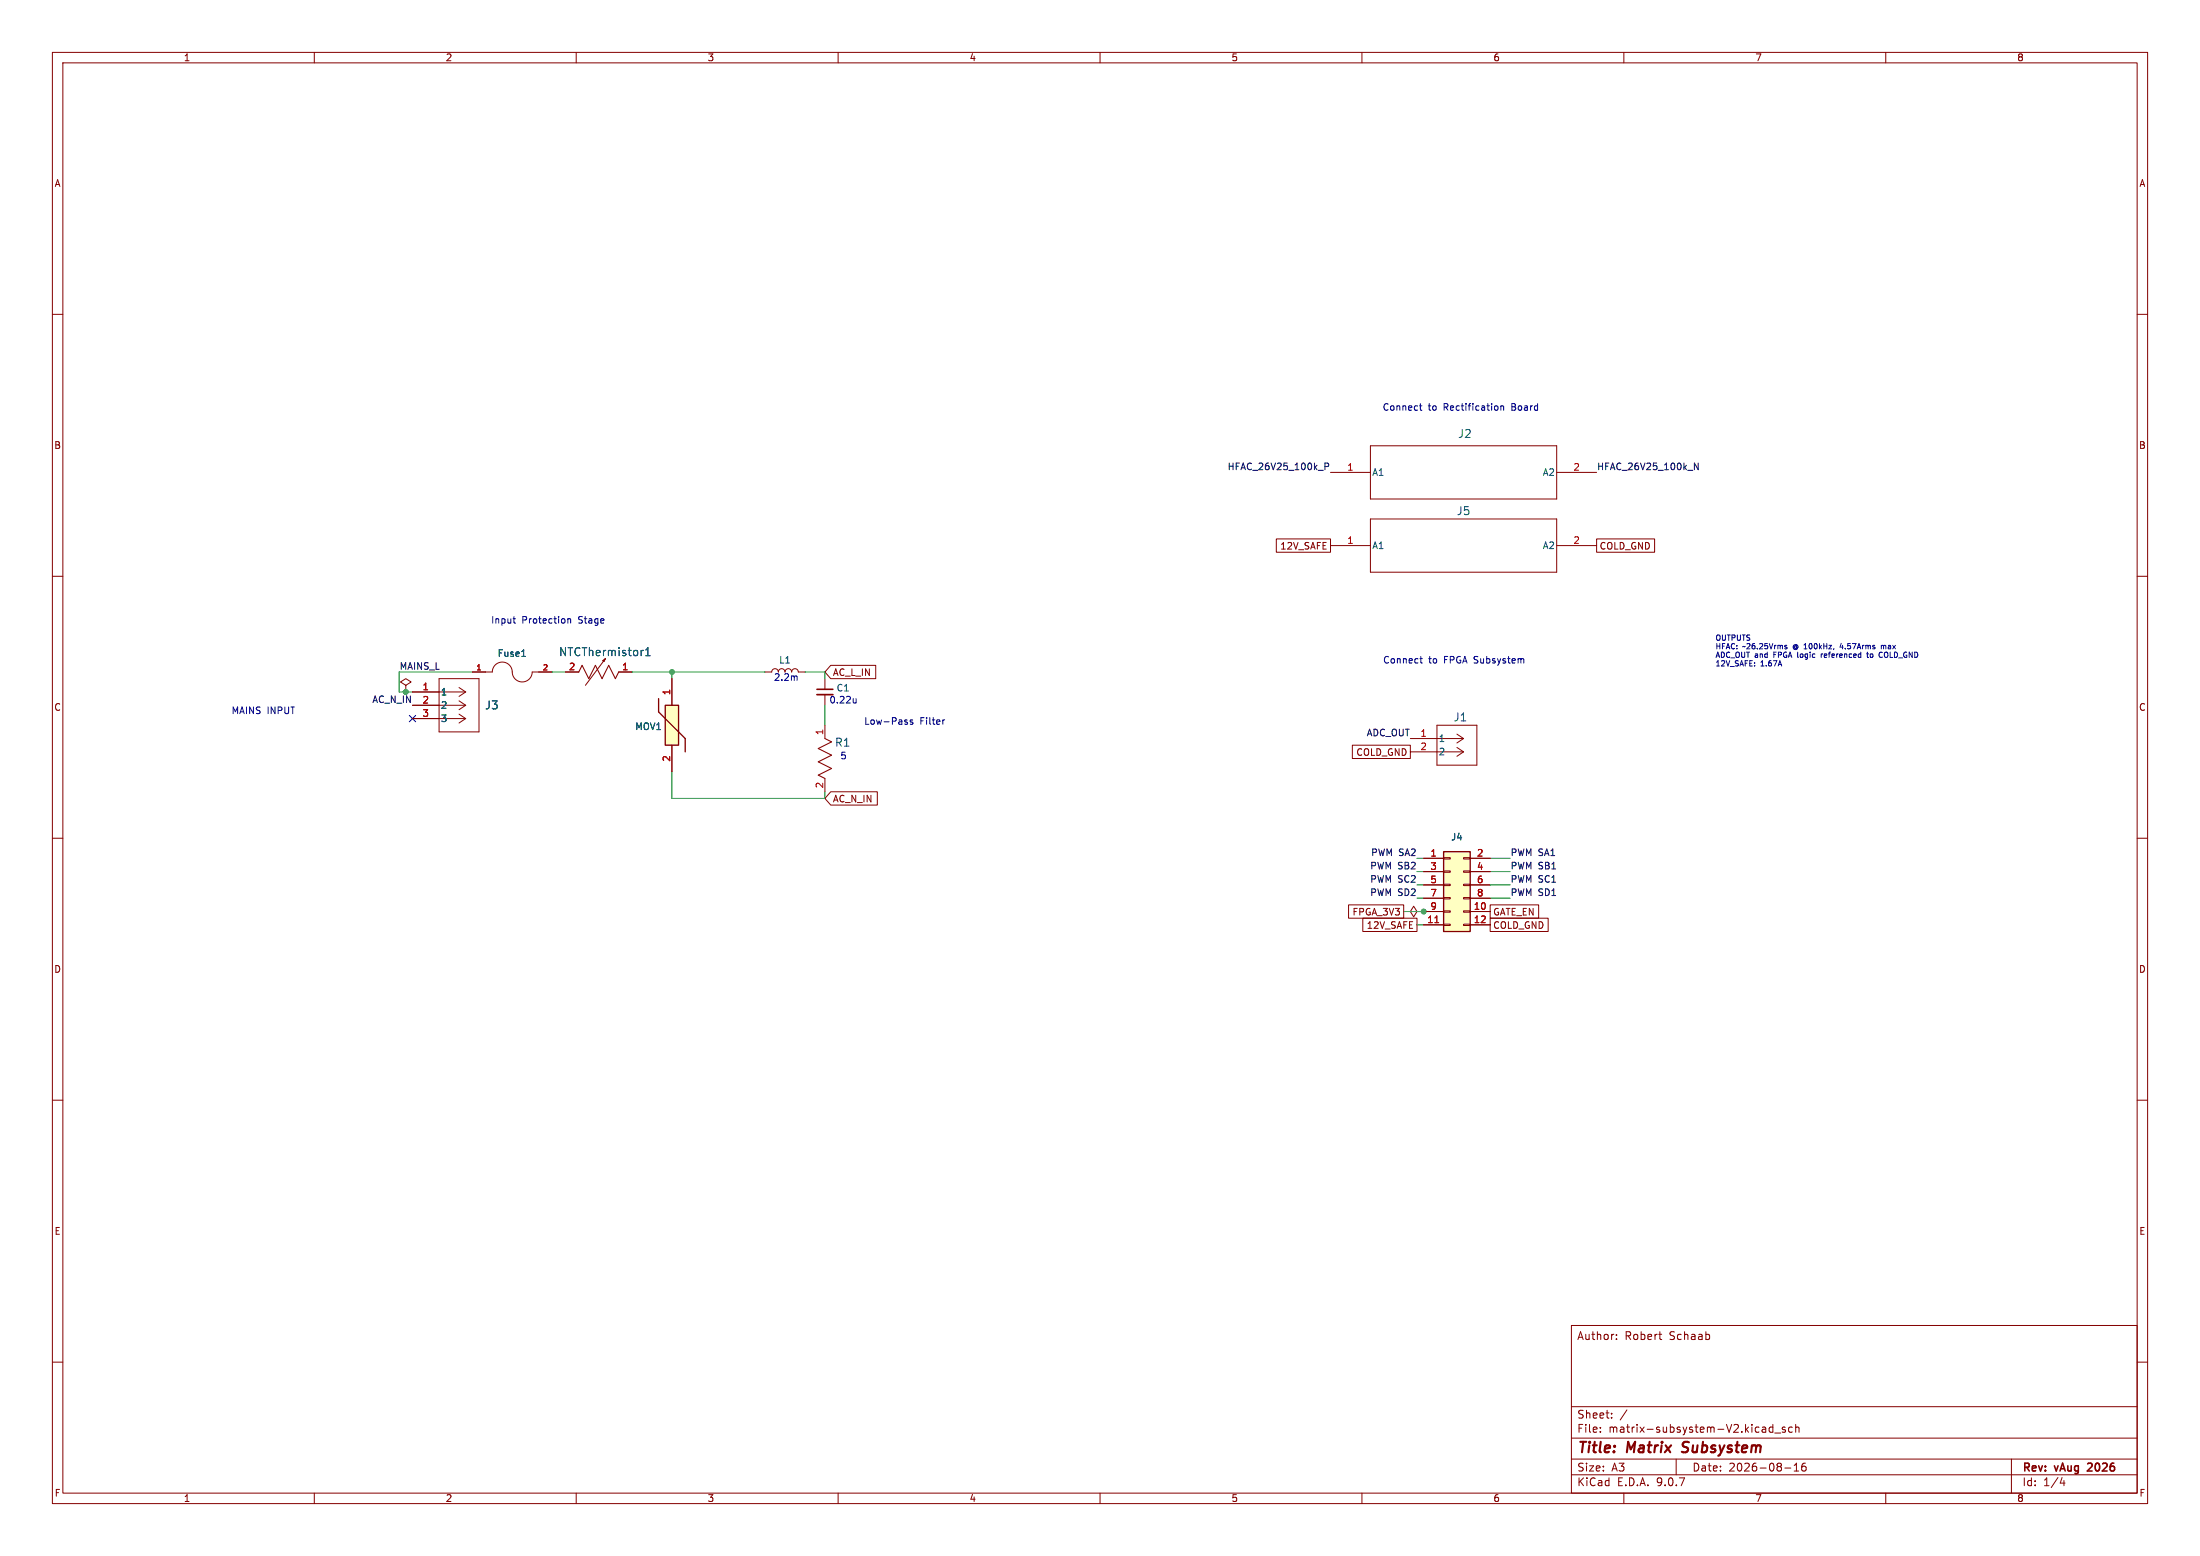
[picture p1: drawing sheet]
<svg xmlns="http://www.w3.org/2000/svg" width="420mm" height="297mm" viewBox="0 0 420 297" stroke-linecap="round" stroke-linejoin="round" font-family="sans-serif">
<g fill="none" stroke="#840000" stroke-width=".19">
<path d="M10 10h400v277h-400zM12 12h396v273h-396zM60 10v2M110 10v2M160 10v2M210 10v2M260 10v2M310 10v2M360 10v2M10 60h2M408 60h2M254 90.2h7.6"/>
<path d="M261.6 85.1h35.6v10.2h-35.6zM261.6 99.1h35.6v10.1h-35.6zM297.2 90.2h7.6M10 110h2M254 104.1h7.6M297.2 104.1h7.6M408 110h2M274.3 138.4h7.6v7.7h-7.6zM10 160h2M269.2 141h10.2M269.2 143.5h10.2M278.1 140.1l1.3 .9"/>
<path d="M278.1 142.7l1.3 .8M279.4 141l-1.3 .8M279.4 143.5l-1.3 .9M408 160h2M270.5 174l-.6-1-.7 1 .7 1 .6-1h1.3M271.8 174h.1M10 210h2M408 210h2M300 253h108v32h-108zM308.6 255.5v.2M308.6 254.8v.1M316.7 254.7h.5"/>
<path d="M317.1 255.7h.1M10 260h2M300 278.5h108M300 274.5h108M300 268.5h108M305.5 273.2v.2M305.5 272.5v.1M307.7 270.5v.2M307.7 269.8v.1M310.6 269.1l-1.3 1.9M320 278.5v3M338.4 271.9v1.5"/>
<path d="M338.4 272.5l-.4-.1-.3 .3 .2 .6h.5M338.8 273.5h1.1M340.8 272.5l-.4-.1-.2 .2 .1 .2 .5 .2v.3h-.6M342.2 272.5l-.5-.1-.3 .3 .2 .6h.6M342.5 279.7l.4-.4v1.5M342.8 272.5l.2-.1 .4 .1v.9M342.8 271.9v1.5M344.7 279.3a.59 .59 0 0 0-.8 .6v.6l.2 .2 .4 .1 .2-.2 .1-.5-.1-.2h-.5l-.3 .2M384 278.5v6.5M408 260h2M60 285v2M110 285v2"/>
<path d="M160 285v2M210 285v2M260 285v2M300 281.5h108M310 285v2M340.7 280.2h1.2M342.5 280.8h.9M360 285v2M393.7 282l-.4 1.1h.9M394 282.6v1"/>
</g>
<path d="M398.6 279.4h-.1M399.3 279.9l-.8 .9h.9" fill="none" stroke="#840000" stroke-width=".3"/>
<path d="M321.1 277.1l.2 .1M321.4 275.4l-.1 .6" fill="none" stroke="#840000" stroke-width=".4"/>
<path d="M275.6 162.6h5.1v15.2h-5.1z" fill="#ffffc2"/>
<path d="M275.6 162.6h5.1v15.2h-5.1z" fill="none" stroke="#840000" stroke-width=".25"/>
<g fill="none" stroke="#840000" stroke-width=".19">
<path d="M77.5 130.8l1-.6-1-.7-1 .7 1 .6v1.3M77.5 132.1h.1M78.7 132.1h10.2M78.7 134.6h10.2M78.7 137.2h10.2M83.8 129.5h7.6v10.2h-7.6zM87.6 131.2l1.3 .9M87.6 133.8l1.3 .8M87.6 136.3l1.3 .9M88.9 132.1l-1.3 .8M88.9 134.6l-1.3 .9M88.9 137.2l-1.3 .8"/>
<path d="M90.2 128.3h3.8a1.93 1.93 0 0 1 2.1-1.9 1.93 1.93 0 0 1 1.7 2.2 1.9 1.9 0 0 0 2.1 1.6 1.9 1.9 0 0 0 1.7-1.9h3.8M107.9 128.3h2.6M115.1 126.1l.2 .1M115.2 126.1l.1 .1M115.3 126.2l.3-.5-3.8 5.1M118.1 128.3h2.5M146 128.3h1.3a.64 .64 0 0 1 .7-.7 .64 .64 0 0 1 .6 .7 .64 .64 0 0 1 .6-.7 .64 .64 0 0 1 .7 .7 .64 .64 0 0 1 .6-.7 .64 .64 0 0 1 .6 .7 .64 .64 0 0 1 .7-.7 .64 .64 0 0 1 .6 .7h1.3M157.5 129.5v2.1M157.5 132.6v2M157.5 138.4v2.6M157.5 148.6v2.5M271.8 163.8h3.8"/>
<path d="M271.8 166.4h3.8M271.8 168.9h3.8M271.8 171.5h3.8M271.8 174h3.8M271.8 176.5h3.8M275.6 163.7h1.3v.3h-1.3zM275.6 166.2h1.3v.3h-1.3zM275.6 168.8h1.3v.2h-1.3zM275.6 171.3h1.3v.3h-1.3zM275.6 173.9h1.3v.2h-1.3zM275.6 176.4h1.3v.3h-1.3zM279.4 163.7h1.3v.3h-1.3z"/>
<path d="M279.4 166.2h1.3v.3h-1.3zM279.4 168.8h1.3v.2h-1.3zM279.4 171.3h1.3v.3h-1.3zM279.4 173.9h1.3v.2h-1.3zM279.4 176.4h1.3v.3h-1.3zM280.7 163.8h3.8M280.7 166.4h3.8M280.7 168.9h3.8M280.7 171.5h3.8M280.7 174h3.8M280.7 176.5h3.8"/>
</g>
<path d="M273.9 176.1h.8" fill="none" stroke="#a90000" stroke-width=".19"/>
<path d="M99.6 125.3h.7M122.8 124.1l-.3 .1M123.3 125.2h.8M123.3 124.1l.4-.5v1.6" fill="none" stroke="#006464" stroke-width=".19"/>
<path d="M156 131.6h3" fill="none" stroke="#840000" stroke-width=".3"/>
<path d="M156 132.6h3" fill="none" stroke="#840000" stroke-width=".33"/>
<path d="M110.5 128.3l.6-1.3 1.3 2.5 1.3-2.5 1.2 2.5 1.3-2.5 1.3 2.5 .6-1.2M157.5 141l1.2 .6-2.5 1.3 2.5 1.2-2.5 1.3 2.5 1.3-2.5 1.3 1.3 .6" fill="none" stroke="#840000" stroke-width=".2"/>
<path d="M127 134.6h2.5v7.6h-2.5z" fill="#ffffc2"/>
<path d="M125.7 133.4v2.5l5.1 5.1v2.5M127 134.6h2.5v7.6h-2.5z" fill="none" stroke="#840000" stroke-width=".25"/>
<g fill="none" stroke="#840000" stroke-width=".19">
<path d="M243.7 102.9h10.3v2.5h-10.3zM304.8 102.9h11.1v2.5h-11.1zM77.5 132.1h.1M78.7 132.1h5.1M78.7 134.6h5.1M78.7 137.2h5.1M90.2 128.3h2.5M102.9 128.3h2.5M107.9 128.3h2.6M118.1 128.3h2.5M128.3 129.5v5.1M158.6 127h8.6v2.5h-8.6l-1.1-1.2z"/>
<path d="M128.3 142.2v5.1M158.6 151.1h8.9v2.6h-8.9l-1.1-1.3zM258.2 142.2h11v2.6h-11zM257.4 172.7h10.6v2.6h-10.6zM260.2 175.3h10.3v2.5h-10.3zM271.8 174h.1M271.8 163.8h3.8M271.8 166.4h3.8M271.8 168.9h3.8M271.8 171.5h3.8M271.8 174h3.8M271.8 176.5h3.8"/>
<path d="M280.7 163.8h3.8M280.7 166.4h3.8M280.7 168.9h3.8M280.7 171.5h3.8M280.7 174h3.8M280.7 176.5h3.8M284.5 175.3h11.1v2.5h-11.1zM284.5 172.7h9.2v2.6h-9.2z"/>
</g>
<path d="M252.9 89.1l.6-.1 .2-.2-.1-.3-.7-.1v1.3M324.2 88.4v1.3l-.7-1.3v1.3" fill="none" stroke="#0f0f0f" stroke-width=".19"/>
<g fill="none" stroke="#009600" stroke-width=".19">
<path d="M90.2 128.3h-14v3.8h2.5M105.4 128.3h2.5M120.6 128.3h25.4M128.3 128.3v1.2M153.7 128.3h3.8v1.2M157.5 134.6v3.8M128.3 147.3v5.1h29.2v-1.3M268 174h3.8M270.5 163.8h1.3M270.5 166.4h1.3M270.5 171.5h1.3M270.5 168.9h1.3"/>
<path d="M270.5 176.5h1.3M284.5 163.8h3.8M284.5 166.4h3.8M284.5 171.5h3.8M284.5 168.9h3.8"/>
</g>
<path d="M78.1 136.6l1.2 1.2M79.3 136.6l-1.2 1.2" fill="none" stroke="#000084" stroke-width=".19"/>
<g fill="none" stroke="#0000c2" stroke-width=".19">
<path d="M271 77.5h.5M271.2 77v1.1l.3 .2M285.7 77.5l.3 .2v.4l-.3 .2M286.5 77.6l.2-.1h.3l.1 .8M286.5 77.5v.8M97.9 118.1h.5M98.1 118.8l.3 .1M108.4 118.2l.2-.1 .3 .1v.7M108.4 118.1v.8M152 129l.2 .2v.7M163.4 133.3v.9M163.4 134.1l-.3 .1"/>
<path d="M173.1 137.8l.2 .2-.2 .3M173.1 137.4l.1 .1M174.2 137.5l-.3-.1-.2 .2 .1 .2 .4 .1v.3h-.5M180.3 137.4l-.2 .1M271.1 125.7h.4M271.2 125.3v1.1l.3 .2M340.8 123.5l.3 .2v.1l-.3 .1M340.8 123.2h.3M347.7 124.8v.7M347.9 124.8l-.2 .2M351.5 122.8l-.2 .7h.6M356.3 124.8h.4"/>
<path d="M356.5 124.5v.8l.2 .2M358.9 124.5l.4 .1M359.1 123.3l.3-.1 .2 .1M359.1 123.2v.7M359.3 125.4h-.4M359.6 123.3v.6M359.7 123.2l-.1 .1"/>
</g>
<path d="M273.9 176.1h.8" fill="none" stroke="#a90000" stroke-width=".19"/>
<path d="M99.6 125.3h.7M122.8 124.1l-.3 .1M123.3 125.2h.8M123.3 124.1l.4-.5v1.6" fill="none" stroke="#006464" stroke-width=".19"/>
<g fill="#009600" stroke="#009600" stroke-width=".19">
<circle cx="271.8" cy="174" r=".46"/>
<circle cx="128.3" cy="128.3" r=".46"/>
<circle cx="77.5" cy="132.1" r=".46"/>
</g>
<g font-size="2.8" fill="#840000">
<text x="301" y="277.9">Title:</text>
<text x="310.6" y="277.9">Matrix</text>
<text x="322" y="277.9">Subsystem</text>
</g>
<g font-size="2.1" fill="#006464">
<text x="278.3" y="83.8">J2</text>
<text x="278" y="98.5">J5</text>
<text x="106.6" y="125.5">NTCThermistor1</text>
<text x="92.5" y="135.6">J3</text>
<text x="277.4" y="137.9">J1</text>
<text x="159.3" y="142.7">R1</text>
</g>
<g font-size="2.1" fill="#840000">
<text x="301" y="256">Author:</text>
<text x="310.1" y="256">Robert</text>
<text x="318.7" y="256">Schaab</text>
<text x="301" y="273.7">File:</text>
<text x="301" y="271">Sheet:</text>
<text x="307.1" y="273.7">matrix-subsystem-V2.kicad_sch</text>
<text x="301" y="281.1">Size:</text>
<text x="307.6" y="281.1">A3</text>
<text x="323" y="281.1">Date:</text>
<text x="330" y="281.1">2026-08-16</text>
<text x="386" y="281.3">Rev:</text>
<text x="392.4" y="281.3">vAug</text>
<text x="399.3" y="281.3">2026</text>
<text x="301" y="283.9">KiCad</text>
<text x="308.7" y="283.9">E.D.A.</text>
<text x="316.3" y="283.9">9.0.7</text>
<text x="386" y="283.9">Id:</text>
<text x="390.1" y="283.9">1/4</text>
</g>
<g font-size="1.8" fill="#840000">
<text x="35" y="11.9">1</text>
<text x="85" y="11.9">2</text>
<text x="135" y="11.9">3</text>
<text x="185" y="11.9">4</text>
<text x="235" y="11.9">5</text>
<text x="285" y="11.9">6</text>
<text x="335" y="11.9">7</text>
<text x="385" y="11.9">8</text>
<text x="10.3" y="35.9">A</text>
<text x="408.3" y="35.9">A</text>
<text x="10.3" y="85.9">B</text>
<text x="408.2" y="85.9">B</text>
<text x="244.3" y="105.1">12V_SAFE</text>
<text x="305.3" y="105.1">COLD_GND</text>
<text x="158.9" y="129.2">AC_L_IN</text>
<text x="10.3" y="135.9">C</text>
<text x="408.2" y="135.9">C</text>
<text x="258.8" y="144.5">COLD_GND</text>
<text x="158.9" y="153.4">AC_N_IN</text>
<text x="258.1" y="174.9">FPGA_3V3</text>
<text x="260.8" y="177.5">12V_SAFE</text>
<text x="285" y="177.5">COLD_GND</text>
<text x="285" y="174.9">GATE_EN</text>
<text x="10.3" y="185.9">D</text>
<text x="408.2" y="185.9">D</text>
<text x="10.3" y="235.9">E</text>
<text x="408.3" y="235.9">E</text>
<text x="10.3" y="285.9">F</text>
<text x="35" y="286.9">1</text>
<text x="85" y="286.9">2</text>
<text x="135" y="286.9">3</text>
<text x="185" y="286.9">4</text>
<text x="235" y="286.9">5</text>
<text x="285" y="286.9">6</text>
<text x="335" y="286.9">7</text>
<text x="385" y="286.9">8</text>
<text x="408.3" y="285.9">F</text>
</g>
<g font-size="1.8" fill="#0000c2">
<text x="263.9" y="78.6">Connect</text>
<text x="272.6" y="78.6">to</text>
<text x="275.7" y="78.6">Rectification</text>
<text x="288.8" y="78.6">Board</text>
<text x="93.7" y="119.2">Input</text>
<text x="99.6" y="119.2">Protection</text>
<text x="110.5" y="119.2">Stage</text>
<text x="147.7" y="130.2">2.2m</text>
<text x="263.9" y="126.9">Connect</text>
<text x="272.7" y="126.9">to</text>
<text x="275.8" y="126.9">FPGA Subsystem</text>
<text x="44.1" y="136.5">MAINS</text>
<text x="51" y="136.5">INPUT</text>
<text x="158.2" y="134.5">0.22u</text>
<text x="164.9" y="138.5">Low-Pass</text>
<text x="175.6" y="138.5">Filter</text>
<text x="160.3" y="145.1">5</text>
</g>
<g font-size="1.8" fill="#0f0f0f">
<text x="234.3" y="89.8">HFAC_26V25_100k_P</text>
<text x="304.8" y="89.8">HFAC_26V25_100k_N</text>
<text x="76.2" y="127.9">MAINS_L</text>
<text x="71" y="134.3">AC_N_IN</text>
<text x="260.8" y="140.6">ADC_OUT</text>
<text x="261.5" y="166">PWM SB2</text>
<text x="261.7" y="163.5">PWM SA2</text>
<text x="288.3" y="163.5">PWM SA1</text>
<text x="288.3" y="166">PWM SB1</text>
<text x="261.5" y="171.1">PWM SD2</text>
<text x="261.5" y="168.6">PWM SC2</text>
<text x="288.3" y="171.1">PWM SD1</text>
<text x="288.3" y="168.6">PWM SC1</text>
</g>
<g font-size="1.8" fill="#a90000">
<text x="257.1" y="89.9">1</text>
<text x="300.3" y="89.9">2</text>
<text x="257.1" y="103.9">1</text>
<text x="300.3" y="103.9">2</text>
<text x="80.6" y="131.8">1</text>
<text x="108.5" y="128">2</text>
<text x="118.7" y="128">1</text>
<text x="80.6" y="134.4">2</text>
<text x="80.6" y="136.9">3</text>
<text x="128" y="132.8" transform="rotate(-90 128 132.8)">1</text>
<text x="157.2" y="140.4" transform="rotate(-90 157.2 140.4)">1</text>
<text x="271.1" y="140.7">1</text>
<text x="271.1" y="143.3">2</text>
<text x="128" y="145.5" transform="rotate(-90 128 145.5)">2</text>
<text x="157.2" y="150.6" transform="rotate(-90 157.2 150.6)">2</text>
<text x="273" y="163.6">1</text>
<text x="273" y="166.1">3</text>
<text x="281.9" y="163.6">2</text>
<text x="281.9" y="166.1">4</text>
<text x="273" y="168.7">5</text>
<text x="273" y="171.2">7</text>
<text x="273" y="173.7">9</text>
<text x="281.3" y="173.7">10</text>
<text x="281.9" y="168.7">6</text>
<text x="281.9" y="171.2">8</text>
<text x="272.4" y="176.3">11</text>
<text x="281.3" y="176.3">12</text>
</g>
<g font-size="1.8" fill="#006464">
<text x="261.9" y="91">A1</text>
<text x="294.4" y="91">A2</text>
<text x="261.9" y="105">A1</text>
<text x="294.4" y="105">A2</text>
<text x="94.9" y="125.6">Fuse1</text>
<text x="148.6" y="126.8">L1</text>
<text x="84.1" y="132.9">1</text>
<text x="84.1" y="135.5">2</text>
<text x="159.6" y="132.2">C1</text>
<text x="84.1" y="138">3</text>
<text x="121.2" y="139.5">MOV1</text>
<text x="274.6" y="141.8">1</text>
<text x="274.6" y="144.4">2</text>
<text x="276.9" y="160.6">J4</text>
</g>
<g font-size="1.4" fill="#0000c2">
<text x="327.4" y="122.5">OUTPUTS</text>
<text x="327.4" y="124.1">HFAC:</text>
<text x="327.4" y="125.8">ADC_OUT and</text>
<text x="332.7" y="124.1">~26.25Vrms</text>
<text x="338.8" y="125.8">FPGA logic</text>
<text x="342.5" y="124.1">@ 100kHz,</text>
<text x="348.4" y="125.8">referenced</text>
<text x="352" y="124.1">4.57Arms</text>
<text x="357.4" y="125.8">to</text>
<text x="359.9" y="125.8">COLD_GND</text>
<text x="360.1" y="124.1">max</text>
<text x="327.4" y="127.4">12V_SAFE:</text>
<text x="336.1" y="127.4">1.67A</text>
</g>
<g font-size="1.4" fill="#a90000">
<text x="90.8" y="128">1</text>
<text x="103.5" y="128">2</text>
</g>
</svg>
